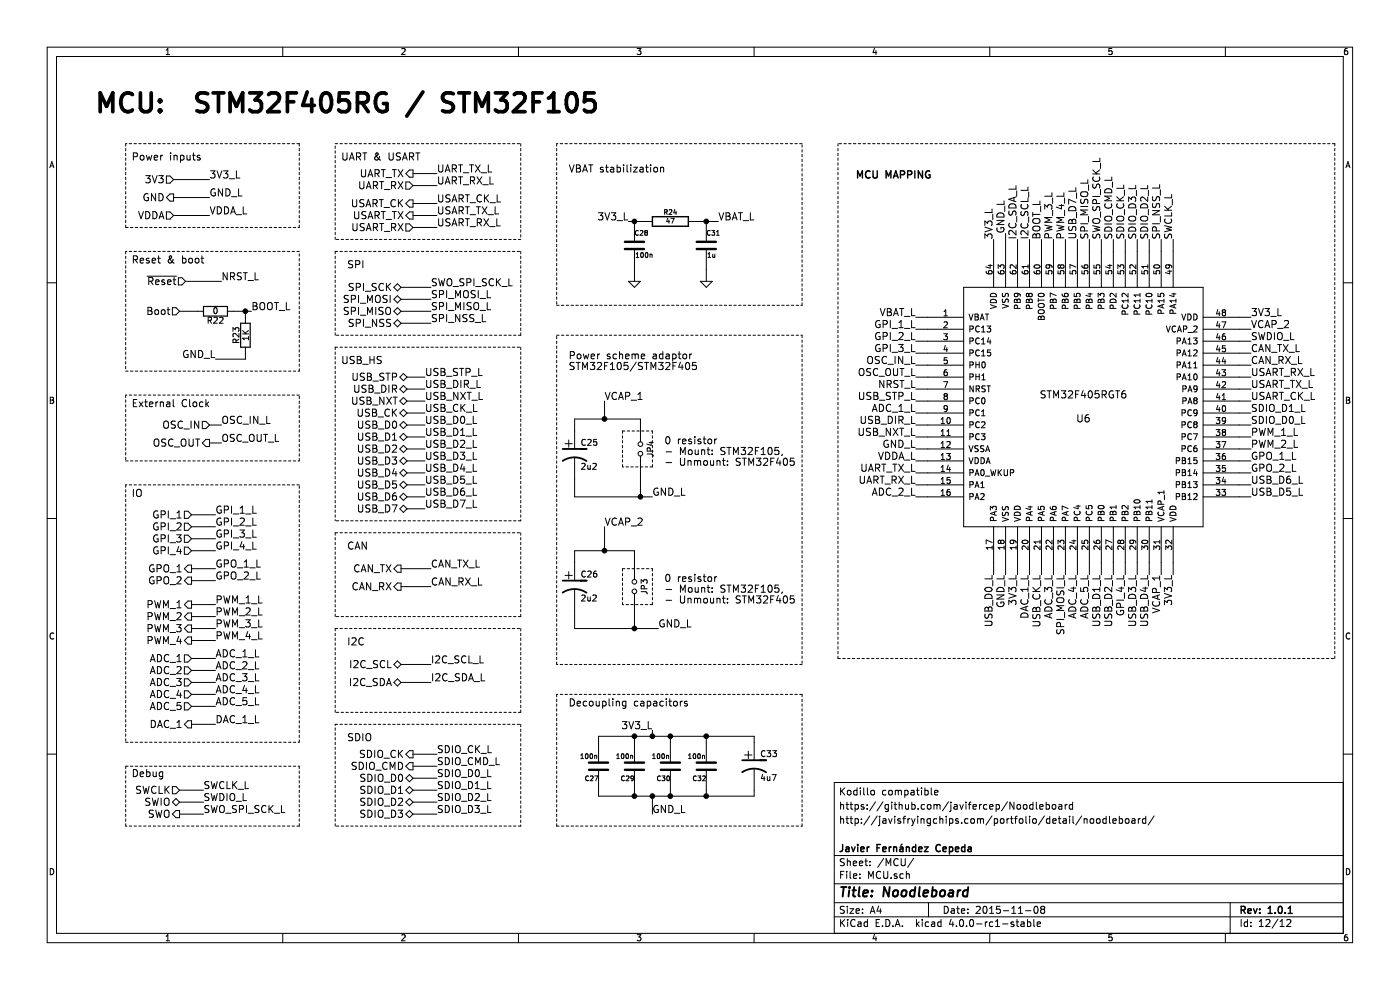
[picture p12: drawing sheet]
EESchema Schematic File Version 2
LIBS:Noodleboard-rescue
LIBS:power
LIBS:device
LIBS:transistors
LIBS:conn
LIBS:linear
LIBS:regul
LIBS:74xx
LIBS:cmos4000
LIBS:adc-dac
LIBS:memory
LIBS:xilinx
LIBS:microcontrollers
LIBS:dsp
LIBS:microchip
LIBS:analog_switches
LIBS:motorola
LIBS:texas
LIBS:intel
LIBS:audio
LIBS:interface
LIBS:digital-audio
LIBS:philips
LIBS:display
LIBS:cypress
LIBS:siliconi
LIBS:opto
LIBS:atmel
LIBS:contrib
LIBS:valves
LIBS:ChefLib
LIBS:ComponentLib
LIBS:Noodleboard-cache
EELAYER 25 0
EELAYER END
$Descr A4 11693 8268
encoding utf-8
Sheet 12 12
Title "Noodleboard"
Date "2015-11-08"
Rev "1.0.1"
Comp "Javier Fernández Cepeda"
Comment1 ""
Comment2 "http://javisfryingchips.com/portfolio/detail/noodleboard/"
Comment3 "https://github.com/javifercep/Noodleboard"
Comment4 "Kodillo compatible"
$EndDescr
$Comp
L STM32F405RGT6 U6
U 1 1
P 9050 3400
F 0 "U6" H 9050 3300 60  0000 C CNN
F 1 "STM32F405RGT6" H 9050 3500 60  0000 C CNN
F 2 "Housings_QFP:LQFP-64_10x10mm_Pitch0.5mm" H 8850 3400 60  0001 C CNN
F 3 "~" H 8850 3400 60  0000 C CNN
	1    9050 3400
	1    0    0    -1  
$EndComp
Text Label 10450 2850 0    59   ~ 0
SWDIO_L
Text Label 9800 2000 1    59   ~ 0
SWCLK_L
Text Label 7650 3250 2    59   ~ 0
NRST_L
$Comp
L C-RESCUE-Noodleboard C32
U 1 1
P 5900 6400
F 0 "C32" H 5900 6500 40  0000 L CNN
F 1 "100n" H 5906 6315 40  0000 L CNN
F 2 "Capacitors_SMD:C_0603_HandSoldering" H 5938 6250 30  0001 C CNN
F 3 "~" H 5900 6400 60  0000 C CNN
	1    5900 6400
	-1   0    0    1   
$EndComp
$Comp
L C-RESCUE-Noodleboard C30
U 1 1
P 5600 6400
F 0 "C30" H 5600 6500 40  0000 L CNN
F 1 "100n" H 5606 6315 40  0000 L CNN
F 2 "Capacitors_SMD:C_0603_HandSoldering" H 5638 6250 30  0001 C CNN
F 3 "~" H 5600 6400 60  0000 C CNN
	1    5600 6400
	-1   0    0    1   
$EndComp
$Comp
L C-RESCUE-Noodleboard C27
U 1 1
P 5000 6400
F 0 "C27" H 5000 6500 40  0000 L CNN
F 1 "100n" H 5006 6315 40  0000 L CNN
F 2 "Capacitors_SMD:C_0603_HandSoldering" H 5038 6250 30  0001 C CNN
F 3 "~" H 5000 6400 60  0000 C CNN
	1    5000 6400
	-1   0    0    1   
$EndComp
$Comp
L C-RESCUE-Noodleboard C29
U 1 1
P 5300 6400
F 0 "C29" H 5300 6500 40  0000 L CNN
F 1 "100n" H 5306 6315 40  0000 L CNN
F 2 "Capacitors_SMD:C_0603_HandSoldering" H 5338 6250 30  0001 C CNN
F 3 "~" H 5300 6400 60  0000 C CNN
	1    5300 6400
	-1   0    0    1   
$EndComp
Text Label 7650 3850 2    60   ~ 0
VDDA_L
$Comp
L C-RESCUE-Noodleboard C28
U 1 1
P 5300 2050
F 0 "C28" H 5300 2150 40  0000 L CNN
F 1 "100n" H 5306 1965 40  0000 L CNN
F 2 "Capacitors_SMD:C_0603_HandSoldering" H 5338 1900 30  0001 C CNN
F 3 "~" H 5300 2050 60  0000 C CNN
	1    5300 2050
	1    0    0    -1  
$EndComp
$Comp
L R-RESCUE-Noodleboard R24
U 1 1
P 5600 1850
F 0 "R24" V 5680 1850 40  0000 C CNN
F 1 "47" V 5607 1851 40  0000 C CNN
F 2 "Resistors_SMD:R_0603_HandSoldering" V 5530 1850 30  0001 C CNN
F 3 "~" H 5600 1850 30  0000 C CNN
	1    5600 1850
	0    -1   -1   0   
$EndComp
$Comp
L C-RESCUE-Noodleboard C31
U 1 1
P 5900 2050
F 0 "C31" H 5900 2150 40  0000 L CNN
F 1 "1u" H 5906 1965 40  0000 L CNN
F 2 "Capacitors_SMD:C_0603_HandSoldering" H 5938 1900 30  0001 C CNN
F 3 "~" H 5900 2050 60  0000 C CNN
	1    5900 2050
	1    0    0    -1  
$EndComp
Wire Wire Line
	9200 2000 9200 2100
Wire Wire Line
	9800 2000 9800 2100
Wire Wire Line
	10450 2850 10350 2850
Wire Wire Line
	7750 3250 7650 3250
Wire Wire Line
	10350 3050 10450 3050
Wire Wire Line
	10350 2950 10450 2950
Wire Wire Line
	10350 3150 10450 3150
Wire Wire Line
	10350 3250 10450 3250
Wire Wire Line
	8300 4700 8300 4800
Wire Wire Line
	8700 4700 8700 4800
Wire Wire Line
	9200 4700 9200 4800
Wire Wire Line
	9000 2100 9000 2000
Wire Wire Line
	9500 4700 9500 4800
Wire Wire Line
	9600 4700 9600 4800
Wire Wire Line
	10450 4150 10350 4150
Wire Wire Line
	10350 4050 10450 4050
Wire Wire Line
	7750 3350 7650 3350
Wire Wire Line
	7750 3550 7650 3550
Wire Wire Line
	7750 3650 7650 3650
Wire Wire Line
	8300 2100 8300 2000
Wire Wire Line
	10350 2650 10450 2650
Wire Wire Line
	8400 1950 8400 2100
Wire Wire Line
	7650 3750 7750 3750
Wire Wire Line
	8400 4700 8400 4800
Wire Wire Line
	8500 4700 8500 4800
Wire Wire Line
	9800 4700 9800 4800
Wire Wire Line
	9700 4700 9700 4800
Wire Wire Line
	4800 3500 4800 3600
Wire Wire Line
	4800 4600 4800 4700
Wire Wire Line
	4800 5250 4800 5100
Wire Wire Line
	4800 4000 4800 4150
Wire Wire Line
	7750 3850 7650 3850
Wire Wire Line
	5250 1850 5350 1850
Connection ~ 5300 1850
Wire Wire Line
	5850 1850 6000 1850
Connection ~ 5900 1850
Wire Wire Line
	5300 2250 5300 2350
Wire Wire Line
	5900 2250 5900 2350
Wire Wire Line
	7650 3050 7750 3050
Wire Wire Line
	7750 3150 7650 3150
Wire Wire Line
	7750 3950 7650 3950
Wire Wire Line
	7750 4050 7650 4050
Wire Wire Line
	10350 3350 10450 3350
Wire Wire Line
	10450 3450 10350 3450
Wire Wire Line
	9400 2100 9400 2000
Wire Wire Line
	9500 2100 9500 2000
Wire Wire Line
	9600 2100 9600 2000
Wire Wire Line
	9700 2100 9700 2000
Wire Wire Line
	8900 2100 8900 2000
Wire Wire Line
	8800 2100 8800 2000
Wire Wire Line
	8600 2100 8600 2000
Wire Wire Line
	8500 2100 8500 2000
Wire Wire Line
	10350 3550 10450 3550
Wire Wire Line
	10350 3650 10450 3650
Wire Wire Line
	10350 3750 10450 3750
Wire Wire Line
	10350 3850 10450 3850
Wire Wire Line
	10350 3950 10450 3950
Wire Wire Line
	7750 3450 7650 3450
Wire Wire Line
	7750 4150 7650 4150
Wire Wire Line
	8600 4700 8600 4800
Wire Wire Line
	8800 4700 8800 4800
Wire Wire Line
	9000 4700 9000 4800
Wire Wire Line
	9100 4700 9100 4800
Wire Wire Line
	9300 2100 9300 2000
Wire Wire Line
	7750 2750 7650 2750
Wire Wire Line
	7750 2850 7650 2850
Wire Wire Line
	7750 2950 7650 2950
Wire Wire Line
	9300 4700 9300 4800
Text Notes 800  950  0    157  ~ 31
MCU:  STM32F405RG / STM32F105
$Comp
L CP1-RESCUE-Noodleboard C25
U 1 1
P 4800 3800
F 0 "C25" H 4850 3900 50  0000 L CNN
F 1 "2u2" H 4850 3700 50  0000 L CNN
F 2 "Capacitors_SMD:C_0805_HandSoldering" H 4800 3800 60  0001 C CNN
F 3 "~" H 4800 3800 60  0000 C CNN
	1    4800 3800
	1    0    0    -1  
$EndComp
$Comp
L CP1-RESCUE-Noodleboard C26
U 1 1
P 4800 4900
F 0 "C26" H 4850 5000 50  0000 L CNN
F 1 "2u2" H 4850 4800 50  0000 L CNN
F 2 "Capacitors_SMD:C_0805_HandSoldering" H 4800 4900 60  0001 C CNN
F 3 "~" H 4800 4900 60  0000 C CNN
	1    4800 4900
	1    0    0    -1  
$EndComp
$Comp
L CP1-RESCUE-Noodleboard C33
U 1 1
P 6300 6400
F 0 "C33" H 6350 6500 50  0000 L CNN
F 1 "4u7" H 6350 6300 50  0000 L CNN
F 2 "Capacitors_SMD:C_0805_HandSoldering" H 6300 6400 60  0001 C CNN
F 3 "~" H 6300 6400 60  0000 C CNN
	1    6300 6400
	1    0    0    -1  
$EndComp
Wire Wire Line
	6300 6650 6300 6600
Wire Wire Line
	9400 4700 9400 4800
$Comp
L GND-RESCUE-Noodleboard #PWR02
U 1 1
P 5300 2350
F 0 "#PWR02" H 5300 2350 30  0001 C CNN
F 1 "GND" H 5300 2280 30  0001 C CNN
F 2 "" H 5300 2350 60  0000 C CNN
F 3 "" H 5300 2350 60  0000 C CNN
	1    5300 2350
	1    0    0    -1  
$EndComp
$Comp
L GND-RESCUE-Noodleboard #PWR03
U 1 1
P 5900 2350
F 0 "#PWR03" H 5900 2350 30  0001 C CNN
F 1 "GND" H 5900 2280 30  0001 C CNN
F 2 "" H 5900 2350 60  0000 C CNN
F 3 "" H 5900 2350 60  0000 C CNN
	1    5900 2350
	1    0    0    -1  
$EndComp
Wire Wire Line
	8900 4700 8900 4800
Text Label 5250 1850 2    60   ~ 0
3V3_L
Text Label 10450 2650 0    60   ~ 0
3V3_L
Text Label 9800 4800 3    60   ~ 0
3V3_L
Text Label 8500 4800 3    60   ~ 0
3V3_L
Text Label 8300 2000 1    60   ~ 0
3V3_L
Text Label 5450 6100 2    60   ~ 0
3V3_L
Wire Wire Line
	5000 6200 5000 6150
Wire Wire Line
	5000 6150 6300 6150
Wire Wire Line
	5900 6150 5900 6200
Wire Wire Line
	5600 6200 5600 6150
Connection ~ 5600 6150
Wire Wire Line
	5300 6200 5300 6150
Connection ~ 5300 6150
Wire Wire Line
	5450 6150 5450 6100
Connection ~ 5450 6150
Wire Wire Line
	5000 6600 5000 6650
Wire Wire Line
	5000 6650 6300 6650
Wire Wire Line
	5900 6650 5900 6600
Wire Wire Line
	5600 6600 5600 6650
Connection ~ 5600 6650
Wire Wire Line
	5300 6600 5300 6650
Connection ~ 5300 6650
Wire Wire Line
	5450 6650 5450 6800
Connection ~ 5450 6650
Text Label 7650 2650 2    60   ~ 0
VBAT_L
Wire Wire Line
	7750 2650 7650 2650
Text Label 6000 1850 0    60   ~ 0
VBAT_L
Text Label 8700 2000 1    60   ~ 0
BOOT_L
Wire Wire Line
	8700 2000 8700 2100
$Comp
L Jumper_NO_Small JP3
U 1 1
P 5300 4900
F 0 "JP3" H 5300 4980 50  0000 C CNN
F 1 "Jumper_NO_Small" H 5310 4840 50  0001 C CNN
F 2 "Resistors_SMD:R_0603_HandSoldering" H 5300 4900 60  0001 C CNN
F 3 "" H 5300 4900 60  0000 C CNN
	1    5300 4900
	0    1    1    0   
$EndComp
Wire Wire Line
	5300 4600 5300 4800
Wire Wire Line
	5300 5000 5300 5250
Wire Notes Line
	5200 4750 5450 4750
Wire Notes Line
	5450 4750 5450 5050
Wire Notes Line
	5450 5050 5200 5050
Wire Notes Line
	5200 5050 5200 4750
Text Notes 5550 5050 0    60   ~ 0
0 resistor \n- Mount: STM32F105, \n- Unmount: STM32F405
$Comp
L Jumper_NO_Small JP4
U 1 1
P 5350 3750
F 0 "JP4" H 5350 3830 50  0000 C CNN
F 1 "Jumper_NO_Small" H 5360 3690 50  0001 C CNN
F 2 "Resistors_SMD:R_0603_HandSoldering" H 5350 3750 60  0001 C CNN
F 3 "" H 5350 3750 60  0000 C CNN
	1    5350 3750
	0    1    1    0   
$EndComp
Wire Wire Line
	5350 3500 5350 3650
Wire Wire Line
	5350 3850 5350 4150
Wire Notes Line
	5200 3600 5450 3600
Wire Notes Line
	5450 3600 5450 3900
Wire Notes Line
	5450 3900 5200 3900
Wire Notes Line
	5200 3900 5200 3600
Text Notes 5550 3900 0    60   ~ 0
0 resistor \n- Mount: STM32F105, \n- Unmount: STM32F405
Wire Notes Line
	1050 1200 1050 1900
Wire Notes Line
	1050 1900 2500 1900
Wire Notes Line
	2500 1900 2500 1200
Wire Notes Line
	2500 1200 1050 1200
Text Notes 1100 1350 0    60   ~ 0
Power inputs\n
Text HLabel 1450 1500 0    60   Input ~ 0
3V3
Text HLabel 1450 1650 0    60   Output ~ 0
GND
Text Label 1750 1500 0    60   ~ 0
3V3_L
Wire Wire Line
	1450 1500 1750 1500
Text Label 1750 1650 0    60   ~ 0
GND_L
Wire Wire Line
	1450 1650 1750 1650
Wire Notes Line
	1050 4050 1050 6200
Wire Notes Line
	1050 6200 2500 6200
Wire Notes Line
	2500 6200 2500 4050
Wire Notes Line
	2500 4050 1050 4050
Text Notes 1100 4250 0    60   ~ 0
IO\n\n
Text HLabel 1600 4300 0    60   Input ~ 0
GPI_1
Text Label 1800 4300 0    60   ~ 0
GPI_1_L
Wire Wire Line
	1600 4300 1800 4300
Text Label 8400 1950 1    60   ~ 0
GND_L
Text Label 7650 3750 2    60   ~ 0
GND_L
Text Label 8400 4800 3    60   ~ 0
GND_L
Text Label 5450 4150 0    60   ~ 0
GND_L
Wire Wire Line
	4800 4150 5450 4150
Connection ~ 5350 4150
Text Label 5500 5250 0    60   ~ 0
GND_L
Wire Wire Line
	4800 5250 5500 5250
Connection ~ 5300 5250
Text Label 5450 6800 0    60   ~ 0
GND_L
Text Notes 4750 6000 0    60   ~ 0
Decoupling capacitors\n\n
Wire Notes Line
	4650 5800 4650 6900
Wire Notes Line
	4650 6900 6700 6900
Wire Notes Line
	6700 6900 6700 5800
Wire Notes Line
	6700 5800 4650 5800
Connection ~ 5900 6650
Connection ~ 5900 6150
Wire Wire Line
	6300 6150 6300 6200
Wire Notes Line
	1050 2100 1050 3100
Wire Notes Line
	2500 3100 2500 2100
Wire Notes Line
	2500 2100 1050 2100
Text Notes 1100 2300 0    60   ~ 0
Reset & boot\n\n
Text HLabel 1500 2600 0    60   Input ~ 0
Boot
Text HLabel 1550 2350 0    60   Input ~ 0
~Reset
Text Label 1850 2350 0    59   ~ 0
NRST_L
Wire Wire Line
	1550 2350 1850 2350
Text Label 2100 2600 0    60   ~ 0
BOOT_L
Text HLabel 1600 4400 0    60   Input ~ 0
GPI_2
Text Label 1800 4400 0    60   ~ 0
GPI_2_L
Wire Wire Line
	1600 4400 1800 4400
Text HLabel 1600 4500 0    60   Input ~ 0
GPI_3
Text Label 1800 4500 0    60   ~ 0
GPI_3_L
Wire Wire Line
	1800 4500 1600 4500
Text HLabel 1600 4600 0    60   Input ~ 0
GPI_4
Text Label 1800 4600 0    60   ~ 0
GPI_4_L
Wire Wire Line
	1600 4600 1800 4600
Text HLabel 1600 4750 0    60   Output ~ 0
GPO_1
Text Label 1800 4750 0    60   ~ 0
GPO_1_L
Wire Wire Line
	1600 4750 1800 4750
Text HLabel 1600 4850 0    60   Output ~ 0
GPO_2
Text Label 1800 4850 0    60   ~ 0
GPO_2_L
Wire Wire Line
	1600 4850 1800 4850
Text HLabel 1600 5050 0    60   Output ~ 0
PWM_1
Text Label 1800 5050 0    60   ~ 0
PWM_1_L
Wire Wire Line
	1600 5050 1800 5050
Text HLabel 1600 5150 0    60   Output ~ 0
PWM_2
Text Label 1800 5150 0    60   ~ 0
PWM_2_L
Wire Wire Line
	1600 5150 1800 5150
Text HLabel 1600 5250 0    60   Output ~ 0
PWM_3
Text HLabel 1600 5350 0    60   Output ~ 0
PWM_4
Text Label 1800 5250 0    60   ~ 0
PWM_3_L
Text Label 1800 5350 0    60   ~ 0
PWM_4_L
Wire Wire Line
	1600 5250 1800 5250
Wire Wire Line
	1600 5350 1800 5350
Text HLabel 1600 5500 0    60   Input ~ 0
ADC_1
Text Label 1800 5500 0    60   ~ 0
ADC_1_L
Wire Wire Line
	1600 5500 1800 5500
Text HLabel 1600 5700 0    60   Input ~ 0
ADC_3
Text HLabel 1600 5800 0    60   Input ~ 0
ADC_4
Text HLabel 1600 5900 0    60   Input ~ 0
ADC_5
Text HLabel 1600 5600 0    60   Input ~ 0
ADC_2
Text Label 1800 5600 0    60   ~ 0
ADC_2_L
Text Label 1800 5700 0    60   ~ 0
ADC_3_L
Text Label 1800 5800 0    60   ~ 0
ADC_4_L
Text Label 1800 5900 0    60   ~ 0
ADC_5_L
Wire Wire Line
	1600 5600 1800 5600
Wire Wire Line
	1600 5700 1800 5700
Wire Wire Line
	1600 5800 1800 5800
Wire Wire Line
	1600 5900 1800 5900
Text HLabel 1600 6050 0    60   Output ~ 0
DAC_1
Text Label 1800 6050 0    60   ~ 0
DAC_1_L
Wire Wire Line
	1600 6050 1800 6050
Text Label 7650 2750 2    60   ~ 0
GPI_1_L
Text Label 7650 2850 2    60   ~ 0
GPI_2_L
Text Label 7650 2950 2    60   ~ 0
GPI_3_L
Text Label 9400 4800 3    60   ~ 0
GPI_4_L
Text Label 10450 3850 0    60   ~ 0
GPO_1_L
Text Label 10450 3950 0    60   ~ 0
GPO_2_L
Text Label 10450 3650 0    60   ~ 0
PWM_1_L
Text Label 10450 3750 0    60   ~ 0
PWM_2_L
Text Label 8800 2000 1    60   ~ 0
PWM_3_L
Text Label 8900 2000 1    60   ~ 0
PWM_4_L
Text Label 7650 3450 2    60   ~ 0
ADC_1_L
Text Label 7650 4150 2    60   ~ 0
ADC_2_L
Text Label 8800 4800 3    60   ~ 0
ADC_3_L
Text Label 9000 4800 3    60   ~ 0
ADC_4_L
Text Label 9100 4800 3    60   ~ 0
ADC_5_L
Text Label 8600 4800 3    60   ~ 0
DAC_1_L
Wire Notes Line
	1050 3300 1050 3850
Wire Notes Line
	1050 3850 2500 3850
Wire Notes Line
	2500 3850 2500 3300
Wire Notes Line
	2500 3300 1050 3300
Text Notes 1100 3500 0    60   ~ 0
External Clock\n\n
Text HLabel 1750 3550 0    60   Input ~ 0
OSC_IN
Text Label 1850 3700 0    59   ~ 0
OSC_OUT_L
Wire Wire Line
	1750 3700 1850 3700
Text Label 1850 3550 0    60   ~ 0
OSC_IN_L
Wire Wire Line
	1750 3550 1850 3550
Text HLabel 1750 3700 0    60   Output ~ 0
OSC_OUT
Text Label 7650 3050 2    60   ~ 0
OSC_IN_L
Text Label 7650 3150 2    59   ~ 0
OSC_OUT_L
Text Notes 2850 3050 0    60   ~ 0
USB_HS\n
Text HLabel 3400 3150 0    60   BiDi ~ 0
USB_STP
Text HLabel 3400 3250 0    60   BiDi ~ 0
USB_DIR
Text HLabel 3400 3350 0    60   BiDi ~ 0
USB_NXT
Text HLabel 3400 3450 0    60   BiDi ~ 0
USB_CK
Text HLabel 3400 3550 0    60   BiDi ~ 0
USB_D0
Text HLabel 3400 3650 0    60   BiDi ~ 0
USB_D1
Text HLabel 3400 3750 0    60   BiDi ~ 0
USB_D2
Text HLabel 3400 3850 0    60   BiDi ~ 0
USB_D3
Text HLabel 3400 3950 0    60   BiDi ~ 0
USB_D4
Text HLabel 3400 4050 0    60   BiDi ~ 0
USB_D5
Text HLabel 3400 4150 0    60   BiDi ~ 0
USB_D6
Text HLabel 3400 4250 0    60   BiDi ~ 0
USB_D7
Wire Notes Line
	2800 2900 4350 2900
Wire Notes Line
	2800 2900 2800 4350
Text Label 3550 3150 0    60   ~ 0
USB_STP_L
Text Label 3550 3250 0    60   ~ 0
USB_DIR_L
Text Label 3550 3350 0    60   ~ 0
USB_NXT_L
Text Label 3550 3450 0    60   ~ 0
USB_CK_L
Text Label 3550 3550 0    60   ~ 0
USB_D0_L
Text Label 3550 3650 0    60   ~ 0
USB_D1_L
Text Label 3550 3750 0    60   ~ 0
USB_D2_L
Text Label 3550 3850 0    60   ~ 0
USB_D3_L
Text Label 3550 3950 0    60   ~ 0
USB_D4_L
Text Label 3550 4050 0    60   ~ 0
USB_D5_L
Text Label 3550 4150 0    60   ~ 0
USB_D6_L
Text Label 3550 4250 0    60   ~ 0
USB_D7_L
Wire Wire Line
	3400 3150 3550 3150
Wire Wire Line
	3400 3250 3550 3250
Wire Wire Line
	3400 3350 3550 3350
Wire Wire Line
	3400 3450 3550 3450
Wire Wire Line
	3400 3550 3550 3550
Wire Wire Line
	3400 3650 3550 3650
Wire Wire Line
	3400 3750 3550 3750
Wire Wire Line
	3400 3850 3550 3850
Wire Wire Line
	3400 3950 3550 3950
Wire Wire Line
	3400 4050 3550 4050
Wire Wire Line
	3400 4150 3550 4150
Wire Wire Line
	3400 4250 3550 4250
Wire Notes Line
	4350 2900 4350 4350
Wire Notes Line
	4350 4350 2800 4350
Text Label 7650 3350 2    60   ~ 0
USB_STP_L
Text Label 7650 3550 2    60   ~ 0
USB_DIR_L
Text Label 7650 3650 2    60   ~ 0
USB_NXT_L
Text Label 8300 4800 3    60   ~ 0
USB_D0_L
Text Label 8700 4800 3    60   ~ 0
USB_CK_L
Text Label 9200 4800 3    60   ~ 0
USB_D1_L
Text Label 9300 4800 3    60   ~ 0
USB_D2_L
Text Label 9500 4800 3    60   ~ 0
USB_D3_L
Text Label 9600 4800 3    60   ~ 0
USB_D4_L
Text Label 10450 4150 0    60   ~ 0
USB_D5_L
Text Label 10450 4050 0    60   ~ 0
USB_D6_L
Text Label 9000 2000 1    60   ~ 0
USB_D7_L
Text Notes 1100 6500 0    60   ~ 0
Debug\n
Text Label 1700 6600 0    59   ~ 0
SWCLK_L
Text HLabel 1500 6600 0    60   Input ~ 0
SWCLK
Text Label 1700 6700 0    59   ~ 0
SWDIO_L
Text HLabel 1500 6700 0    60   BiDi ~ 0
SWIO
Text HLabel 1500 6800 0    60   Output ~ 0
SWO
Text Label 1700 6800 0    59   ~ 0
SWO_SPI_SCK_L
Wire Wire Line
	1500 6600 1700 6600
Wire Wire Line
	1500 6700 1700 6700
Wire Wire Line
	1500 6800 1700 6800
Wire Notes Line
	1050 6400 2500 6400
Wire Notes Line
	2500 6400 2500 6900
Wire Notes Line
	2500 6900 1050 6900
Wire Notes Line
	1050 6900 1050 6400
Text Notes 2850 1350 0    60   ~ 0
UART & USART\n
Text HLabel 3450 1450 0    60   Output ~ 0
UART_TX
Text Label 9200 2000 1    59   ~ 0
SWO_SPI_SCK_L
Text HLabel 3450 1550 0    60   Input ~ 0
UART_RX
Text HLabel 3450 1800 0    60   Output ~ 0
USART_TX
Text HLabel 3450 1900 0    60   Input ~ 0
USART_RX
Text HLabel 3450 1700 0    60   Output ~ 0
USART_CK
Text Label 3650 1450 0    60   ~ 0
UART_TX_L
Text Label 3650 1550 0    60   ~ 0
UART_RX_L
Text Label 3650 1700 0    60   ~ 0
USART_CK_L
Text Label 3650 1800 0    60   ~ 0
USART_TX_L
Text Label 3650 1900 0    60   ~ 0
USART_RX_L
Wire Wire Line
	3450 1450 3650 1450
Wire Wire Line
	3450 1550 3650 1550
Wire Wire Line
	3450 1700 3650 1700
Wire Wire Line
	3450 1800 3650 1800
Wire Wire Line
	3450 1900 3650 1900
Wire Notes Line
	2800 1200 4350 1200
Wire Notes Line
	4350 1200 4350 2000
Wire Notes Line
	4350 2000 2800 2000
Wire Notes Line
	2800 2000 2800 1200
Text Label 7650 3950 2    60   ~ 0
UART_TX_L
Text Label 7650 4050 2    60   ~ 0
UART_RX_L
Text Notes 2900 2250 0    60   ~ 0
SPI
Text HLabel 3350 2400 0    60   BiDi ~ 0
SPI_SCK
Text HLabel 3350 2500 0    60   BiDi ~ 0
SPI_MOSI
Text HLabel 3350 2600 0    60   BiDi ~ 0
SPI_MISO
Text HLabel 3350 2700 0    60   BiDi ~ 0
SPI_NSS
Text Label 3600 2500 0    60   ~ 0
SPI_MOSI_L
Text Label 3600 2600 0    60   ~ 0
SPI_MISO_L
Text Label 3600 2700 0    60   ~ 0
SPI_NSS_L
Text Label 3600 2400 0    59   ~ 0
SWO_SPI_SCK_L
Wire Wire Line
	3600 2400 3350 2400
Wire Wire Line
	3600 2500 3350 2500
Wire Wire Line
	3600 2600 3350 2600
Wire Wire Line
	3600 2700 3350 2700
Text Label 9700 2000 1    60   ~ 0
SPI_NSS_L
Text Label 9100 2000 1    60   ~ 0
SPI_MISO_L
Wire Wire Line
	9100 2000 9100 2100
Text Label 8900 4800 3    60   ~ 0
SPI_MOSI_L
Wire Notes Line
	2800 2100 4350 2100
Wire Notes Line
	4350 2100 4350 2800
Wire Notes Line
	4350 2800 2800 2800
Wire Notes Line
	2800 2800 2800 2100
Text HLabel 1450 1800 0    60   Input ~ 0
VDDA
Text Label 1750 1800 0    60   ~ 0
VDDA_L
Wire Wire Line
	1450 1800 1750 1800
Text Label 10450 3150 0    60   ~ 0
USART_RX_L
Text Label 10450 3250 0    60   ~ 0
USART_TX_L
Text Label 10450 3350 0    60   ~ 0
USART_CK_L
Text Notes 2900 4600 0    60   ~ 0
CAN
Text HLabel 3350 4750 0    60   Output ~ 0
CAN_TX
Text HLabel 3350 4900 0    60   Output ~ 0
CAN_RX
Text Label 3600 4900 0    60   ~ 0
CAN_RX_L
Text Label 3600 4750 0    59   ~ 0
CAN_TX_L
Wire Wire Line
	3600 4750 3350 4750
Wire Wire Line
	3600 4900 3350 4900
Wire Notes Line
	2800 4450 4350 4450
Wire Notes Line
	4350 4450 4350 5150
Wire Notes Line
	4350 5150 2800 5150
Wire Notes Line
	2800 5150 2800 4450
Text Label 10450 3050 0    60   ~ 0
CAN_RX_L
Text Label 10450 2950 0    59   ~ 0
CAN_TX_L
Text Notes 2900 5400 0    60   ~ 0
I2C
Text HLabel 3350 5550 0    60   BiDi ~ 0
I2C_SCL
Text HLabel 3350 5700 0    60   BiDi ~ 0
I2C_SDA
Text Label 3600 5700 0    60   ~ 0
I2C_SDA_L
Text Label 3600 5550 0    59   ~ 0
I2C_SCL_L
Wire Wire Line
	3600 5550 3350 5550
Wire Wire Line
	3600 5700 3350 5700
Wire Notes Line
	2800 5250 4350 5250
Wire Notes Line
	4350 5250 4350 5950
Wire Notes Line
	4350 5950 2800 5950
Wire Notes Line
	2800 5950 2800 5250
Text Label 8600 2000 1    59   ~ 0
I2C_SCL_L
Text Label 8500 2000 1    60   ~ 0
I2C_SDA_L
Text Notes 2900 6200 0    60   ~ 0
SDIO
Text HLabel 3450 6300 0    60   Output ~ 0
SDIO_CK
Text HLabel 3450 6400 0    60   Output ~ 0
SDIO_CMD
Text HLabel 3450 6500 0    60   BiDi ~ 0
SDIO_D0
Text HLabel 3450 6600 0    60   BiDi ~ 0
SDIO_D1
Text HLabel 3450 6700 0    60   BiDi ~ 0
SDIO_D2
Text HLabel 3450 6800 0    60   BiDi ~ 0
SDIO_D3
Text Label 3650 6300 0    59   ~ 0
SDIO_CK_L
Text Label 3650 6400 0    59   ~ 0
SDIO_CMD_L
Text Label 3650 6500 0    59   ~ 0
SDIO_D0_L
Text Label 3650 6600 0    59   ~ 0
SDIO_D1_L
Text Label 3650 6700 0    59   ~ 0
SDIO_D2_L
Text Label 3650 6800 0    59   ~ 0
SDIO_D3_L
Wire Notes Line
	2800 6050 4350 6050
Wire Notes Line
	4350 6050 4350 6900
Wire Notes Line
	4350 6900 2800 6900
Wire Notes Line
	2800 6900 2800 6050
Wire Wire Line
	3450 6300 3650 6300
Wire Wire Line
	3650 6400 3450 6400
Wire Wire Line
	3450 6500 3650 6500
Wire Wire Line
	3650 6600 3450 6600
Wire Wire Line
	3650 6700 3450 6700
Wire Wire Line
	3650 6800 3450 6800
Text Label 9400 2000 1    59   ~ 0
SDIO_CK_L
Text Label 9300 2000 1    59   ~ 0
SDIO_CMD_L
Text Label 9500 2000 1    59   ~ 0
SDIO_D3_L
Text Label 9600 2000 1    59   ~ 0
SDIO_D2_L
Text Label 10450 3450 0    59   ~ 0
SDIO_D1_L
Text Label 10450 3550 0    59   ~ 0
SDIO_D0_L
Text Label 9700 4800 3    60   ~ 0
VCAP_1
Text Label 5050 3350 0    60   ~ 0
VCAP_1
Wire Wire Line
	5050 3350 5050 3500
Wire Wire Line
	4800 3500 5350 3500
Connection ~ 5050 3500
Wire Wire Line
	10350 2750 10450 2750
Text Label 10450 2750 0    60   ~ 0
VCAP_2
Text Label 5050 4400 0    60   ~ 0
VCAP_2
Wire Wire Line
	4800 4600 5300 4600
Wire Wire Line
	5050 4600 5050 4400
Connection ~ 5050 4600
Wire Notes Line
	7000 1200 7000 5500
Wire Notes Line
	7000 5500 11150 5500
Wire Notes Line
	11150 5500 11150 1200
Wire Notes Line
	11150 1200 7000 1200
Text Notes 7150 1500 0    60   ~ 12
MCU MAPPING\n
Wire Notes Line
	6700 5550 4650 5550
Wire Notes Line
	4650 5550 4650 2800
Wire Notes Line
	4650 2800 6700 2800
Wire Notes Line
	6700 2800 6700 5550
Text Notes 4750 3100 0    60   ~ 0
Power scheme adaptor\nSTM32F105/STM32F405\n
Text Notes 4750 1450 0    60   ~ 0
VBAT stabilization\n
Wire Notes Line
	4650 1200 4650 2550
Wire Notes Line
	4650 2550 6700 2550
Wire Notes Line
	6700 2550 6700 1200
Wire Notes Line
	6700 1200 4650 1200
$Comp
L R R22
U 1 1
P 1800 2600
F 0 "R22" V 1880 2600 50  0000 C CNN
F 1 "0" V 1800 2600 50  0000 C CNN
F 2 "Resistors_SMD:R_0603_HandSoldering" V 1730 2600 30  0001 C CNN
F 3 "" H 1800 2600 30  0000 C CNN
	1    1800 2600
	0    1    1    0   
$EndComp
Wire Wire Line
	1500 2600 1650 2600
Wire Wire Line
	1950 2600 2100 2600
$Comp
L R R23
U 1 1
P 2050 2800
F 0 "R23" V 2130 2800 50  0000 C CNN
F 1 "1K" V 2050 2800 50  0000 C CNN
F 2 "Resistors_SMD:R_0603_HandSoldering" V 1980 2800 30  0001 C CNN
F 3 "" H 2050 2800 30  0000 C CNN
	1    2050 2800
	-1   0    0    1   
$EndComp
Wire Wire Line
	2050 2650 2050 2600
Connection ~ 2050 2600
Wire Wire Line
	2050 2950 2050 3000
Wire Wire Line
	2050 3000 1800 3000
Text Label 1800 3000 2    60   ~ 0
GND_L
Wire Notes Line
	1050 3100 2500 3100
$EndSCHEMATC
